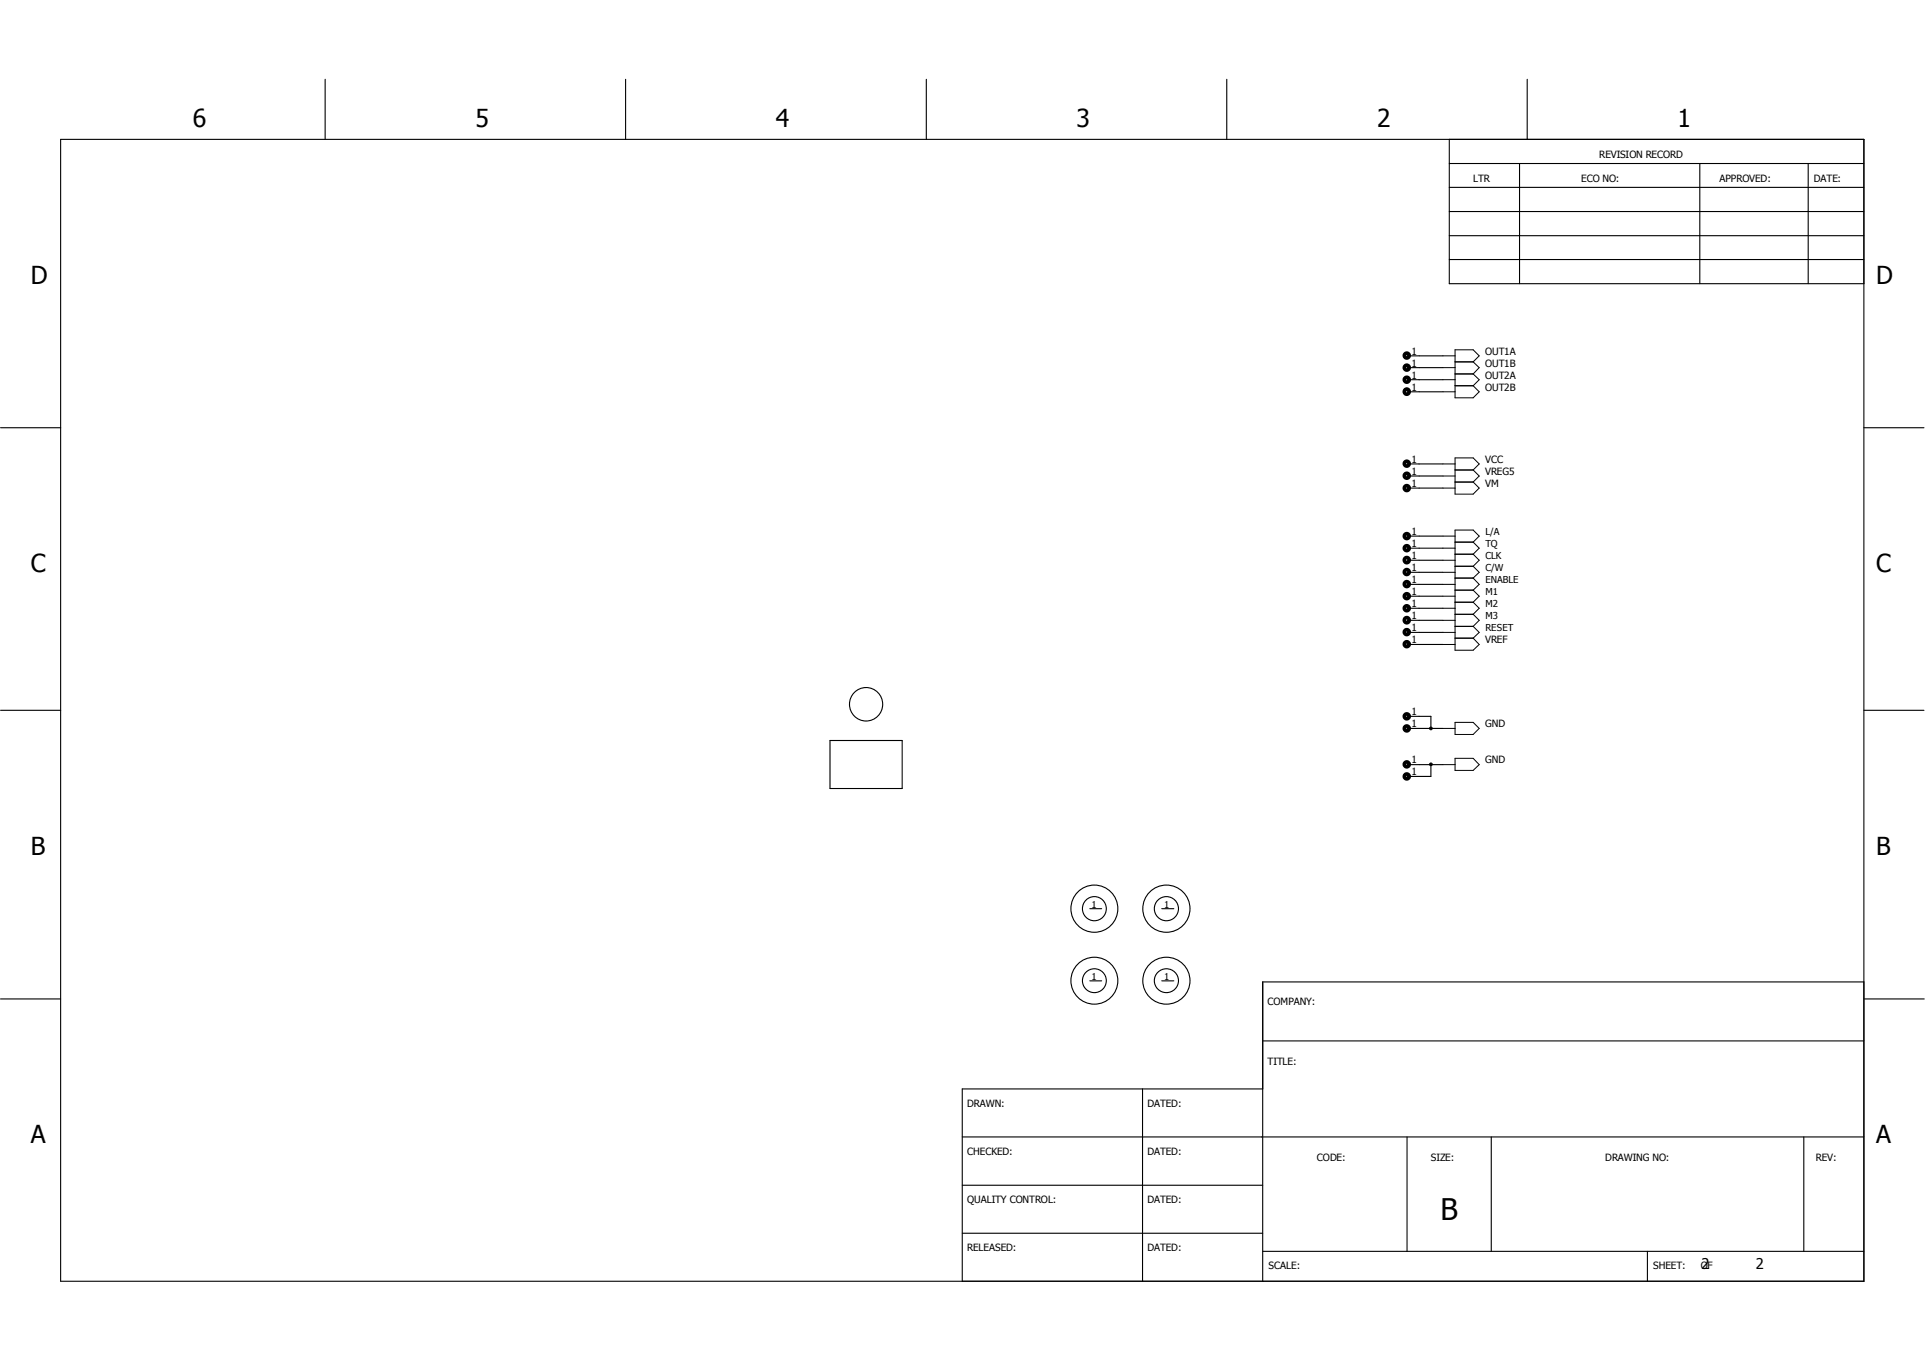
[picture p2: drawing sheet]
<svg xmlns="http://www.w3.org/2000/svg" width="297mm" height="210mm" viewBox="0 0 297 210" stroke-linecap="round" stroke-linejoin="round" font-family="sans-serif">
<g fill="none" stroke="#000" stroke-width=".17">
<path d="M50.2 12.2v9.3M96.5 12.2v9.3M142.9 12.2v9.3M189.3 12.2v9.3M235.6 12.2v9.3M9.4 21.5h278.2v176.2h-278.2zM223.6 25.2h64M223.6 28.9h64M223.6 36.4h64M223.6 21.5v22.3h64M223.6 32.6h64M234.4 25.2v18.6"/>
<path d="M262.3 25.2v18.6M279 25.2v18.6M217.1 54.9h5.5M217.1 56.7h5.5M217.1 58.6h5.5M223.6 40h64M.1 66h9.3M217.1 60.5h5.5M217.1 71.6h5.5M217.1 75.3h5.5M217.1 73.4h5.5M287.6 66h9.2"/>
<path d="M217.1 82.7h5.5M217.1 84.6h5.5M217.1 86.4h5.5M217.1 88.3h5.5M217.1 90.2h5.5M217.1 92h5.5M217.1 93.9h5.5M217.1 95.7h5.5M217.1 97.6h5.5M217.1 99.4h5.5M.1 109.6h9.3M128.1 114.3h11.1v7.4h-11.1z"/>
<path d="M217.1 118h5.5M217.1 112.4h5.5M217.1 110.5h3.7v1.9M220.8 118v1.8h-3.7M287.6 109.6h9.2M.1 154.1h9.3M168.1 140.2h1.9M168.1 151.3h1.9M179.2 140.2h1.9M179.2 151.3h1.9M287.6 151.5h-92.8v46.2M287.6 154.1h9.3"/>
<path d="M148.5 175.4h139.1M176.3 168v29.7M194.8 160.6h92.8M194.8 168h-46.3v29.7M217.1 175.4v17.7M230.1 175.4v17.7M278.3 175.4v17.7M148.5 182.9h46.3M148.5 190.3h46.3M194.8 193.1h92.8M254.2 193.1v4.6"/>
<circle cx="133.6" cy="108.7" r="2.57"/>
<circle cx="168.8" cy="140.2" r="3.6"/>
<circle cx="168.8" cy="140.2" r="1.85"/>
<circle cx="168.8" cy="151.3" r="3.6"/>
<circle cx="168.8" cy="151.3" r="1.84"/>
<circle cx="180" cy="140.2" r="3.6"/>
<circle cx="180" cy="140.2" r="1.86"/>
<circle cx="180" cy="151.3" r="1.85"/>
<circle cx="180" cy="151.3" r="3.6"/>
</g>
<g fill="none" stroke="#000" stroke-width=".55">
<circle cx="217" cy="54.9" r=".38"/>
<circle cx="217" cy="56.7" r=".38"/>
<circle cx="217" cy="58.6" r=".38"/>
<circle cx="217" cy="60.4" r=".39"/>
<circle cx="217" cy="71.5" r=".38"/>
<circle cx="217" cy="75.3" r=".38"/>
<circle cx="217" cy="73.4" r=".38"/>
<circle cx="217" cy="95.7" r=".39"/>
<circle cx="217" cy="86.4" r=".39"/>
<circle cx="217" cy="99.4" r=".38"/>
<circle cx="217" cy="82.7" r=".38"/>
<circle cx="217" cy="92" r=".38"/>
<circle cx="217" cy="90.1" r=".38"/>
<circle cx="217" cy="88.3" r=".38"/>
<circle cx="217" cy="93.9" r=".38"/>
<circle cx="217" cy="84.6" r=".38"/>
<circle cx="217" cy="97.5" r=".38"/>
<circle cx="217" cy="110.5" r=".38"/>
<circle cx="217" cy="117.9" r=".38"/>
<circle cx="217" cy="112.4" r=".38"/>
<circle cx="217" cy="119.8" r=".38"/>
</g>
<g fill="none" stroke="#000" stroke-width=".15">
<path d="M222.6 54.9h1.9M222.6 56.7h1.9M222.6 58.6h1.9M224.5 55.8h2.8M224.5 57.7h2.8M224.5 59.5h2.8M227.3 55.8l.9-.9-.9-.9h-2.8v7.4h2.8l.9-.9-.9-1M227.3 55.8l.9 .9-.9 1M227.3 57.7l.9 .9-.9 .9M222.6 60.5h1.9M222.6 71.6h1.9M222.6 75.3h1.9"/>
<path d="M222.6 73.4h1.9M224.5 72.5h2.8M224.5 74.4h2.8M227.3 72.5l.9-.9-.9-.9h-2.8v5.5h2.8l.9-.9-.9-.9M227.3 72.5l.9 .9-.9 1M222.6 82.7h1.9M222.6 84.6h1.9M222.6 86.4h1.9M222.6 88.3h1.9M222.6 90.2h1.9M222.6 92h1.9M222.6 93.9h1.9"/>
<path d="M222.6 95.7h1.9M222.6 97.6h1.9M222.6 99.4h1.9M224.5 83.7h2.8M224.5 85.5h2.8M224.5 87.4h2.8M224.5 89.2h2.8M224.5 91.1h2.8M224.5 92.9h2.8M224.5 94.8h2.8M224.5 96.6h2.8M224.5 98.5h2.8"/>
<path d="M227.3 83.7l.9-1-.9-.9h-2.8v18.5h2.8l.9-.9-.9-.9M227.3 83.7l.9 .9-.9 .9M227.3 85.5l.9 .9-.9 1M227.3 87.4l.9 .9-.9 .9M227.3 89.2l.9 1-.9 .9M227.3 91.1l.9 .9-.9 .9M227.3 92.9l.9 1-.9 .9M227.3 94.8l.9 .9-.9 .9M227.3 96.6l.9 1-.9 .9M222.6 112.4h1.9M222.6 118h1.9M224.5 111.5h2.8l.9 .9-.9 .9h-2.8z"/>
<path d="M224.5 117h2.8l.9 1-.9 .9h-2.8z"/>
</g>
<g fill="#000" stroke="#000" stroke-width=".15">
<circle cx="220.8" cy="117.9" r=".21"/>
<circle cx="220.8" cy="112.4" r=".21"/>
</g>
<text font-size="4.6" x="222.3" y="188.3">B</text>
<g font-size="3.8">
<text x="29.8" y="19.6">6</text>
<text x="73.4" y="19.6">5</text>
<text x="119.7" y="19.6">4</text>
<text x="166.1" y="19.6">3</text>
<text x="212.5" y="19.6">2</text>
<text x="258.8" y="19.6">1</text>
<text x="4.7" y="43.8">D</text>
<text x="289.4" y="43.8">D</text>
<text x="4.7" y="88.3">C</text>
<text x="289.4" y="88.3">C</text>
<text x="4.7" y="131.9">B</text>
<text x="289.4" y="131.9">B</text>
<text x="4.7" y="176.4">A</text>
<text x="289.4" y="176.4">A</text>
</g>
<g font-size="2.3">
<text x="262.5" y="195.8">2</text>
<text x="270.9" y="195.8">2</text>
</g>
<g font-size="1.5">
<text x="227.3" y="28">LTR</text>
<text x="243.9" y="28">ECO NO:</text>
<text x="246.7" y="24.3">REVISION RECORD</text>
<text x="265.3" y="28">APPROVED:</text>
<text x="279.8" y="28">DATE:</text>
<text x="217.8" y="54.7">1</text>
<text x="217.8" y="56.6">1</text>
<text x="217.8" y="58.4">1</text>
<text x="229.1" y="54.7">OUT1A</text>
<text x="229.1" y="56.6">OUT1B</text>
<text x="229.1" y="58.4">OUT2A</text>
<text x="217.8" y="60.3">1</text>
<text x="229.1" y="60.3">OUT2B</text>
<text x="217.8" y="71.4">1</text>
<text x="229.1" y="71.4">VCC</text>
<text x="217.8" y="75.1">1</text>
<text x="217.8" y="73.2">1</text>
<text x="229.1" y="75.1">VM</text>
<text x="229.1" y="73.2">VREG5</text>
<text x="217.8" y="82.6">1</text>
<text x="229.2" y="82.5">L/A</text>
<text x="217.8" y="84.4">1</text>
<text x="217.8" y="86.2">1</text>
<text x="217.8" y="88.1">1</text>
<text x="217.8" y="90">1</text>
<text x="229.2" y="84.4">TQ</text>
<text x="229.2" y="86.2">CLK</text>
<text x="229.2" y="88.1">C/W</text>
<text x="229.2" y="89.9">ENABLE</text>
<text x="217.8" y="91.8">1</text>
<text x="217.8" y="93.7">1</text>
<text x="217.8" y="95.5">1</text>
<text x="229.2" y="91.8">M1</text>
<text x="229.2" y="93.6">M2</text>
<text x="229.2" y="95.5">M3</text>
<text x="217.8" y="97.4">1</text>
<text x="217.8" y="99.2">1</text>
<text x="229.1" y="99.2">VREF</text>
<text x="229.2" y="97.4">RESET</text>
<text x="217.8" y="112.2">1</text>
<text x="217.8" y="110.4">1</text>
<text x="229.1" y="112.2">GND</text>
<text x="217.8" y="117.8">1</text>
<text x="217.8" y="119.6">1</text>
<text x="229.1" y="117.8">GND</text>
<text x="168.4" y="140">1</text>
<text x="179.6" y="140">1</text>
<text x="168.4" y="151.2">1</text>
<text x="179.6" y="151.2">1</text>
<text x="195.6" y="155.1">COMPANY:</text>
<text x="195.6" y="164.3">TITLE:</text>
<text x="149.2" y="170.8">DRAWN:</text>
<text x="177" y="170.8">DATED:</text>
<text x="149.2" y="178.2">CHECKED:</text>
<text x="177" y="178.2">DATED:</text>
<text x="203.2" y="179.2">CODE:</text>
<text x="220.8" y="179.2">SIZE:</text>
<text x="247.7" y="179.2">DRAWING NO:</text>
<text x="280.1" y="179.2">REV:</text>
<text x="149.2" y="185.7">QUALITY CONTROL:</text>
<text x="177" y="185.7">DATED:</text>
<text x="149.2" y="193.1">RELEASED:</text>
<text x="177" y="193.1">DATED:</text>
<text x="195.7" y="195.8">SCALE:</text>
<text x="255.1" y="195.8">SHEET:</text>
<text x="262.4" y="195.8">OF</text>
</g>
</svg>
